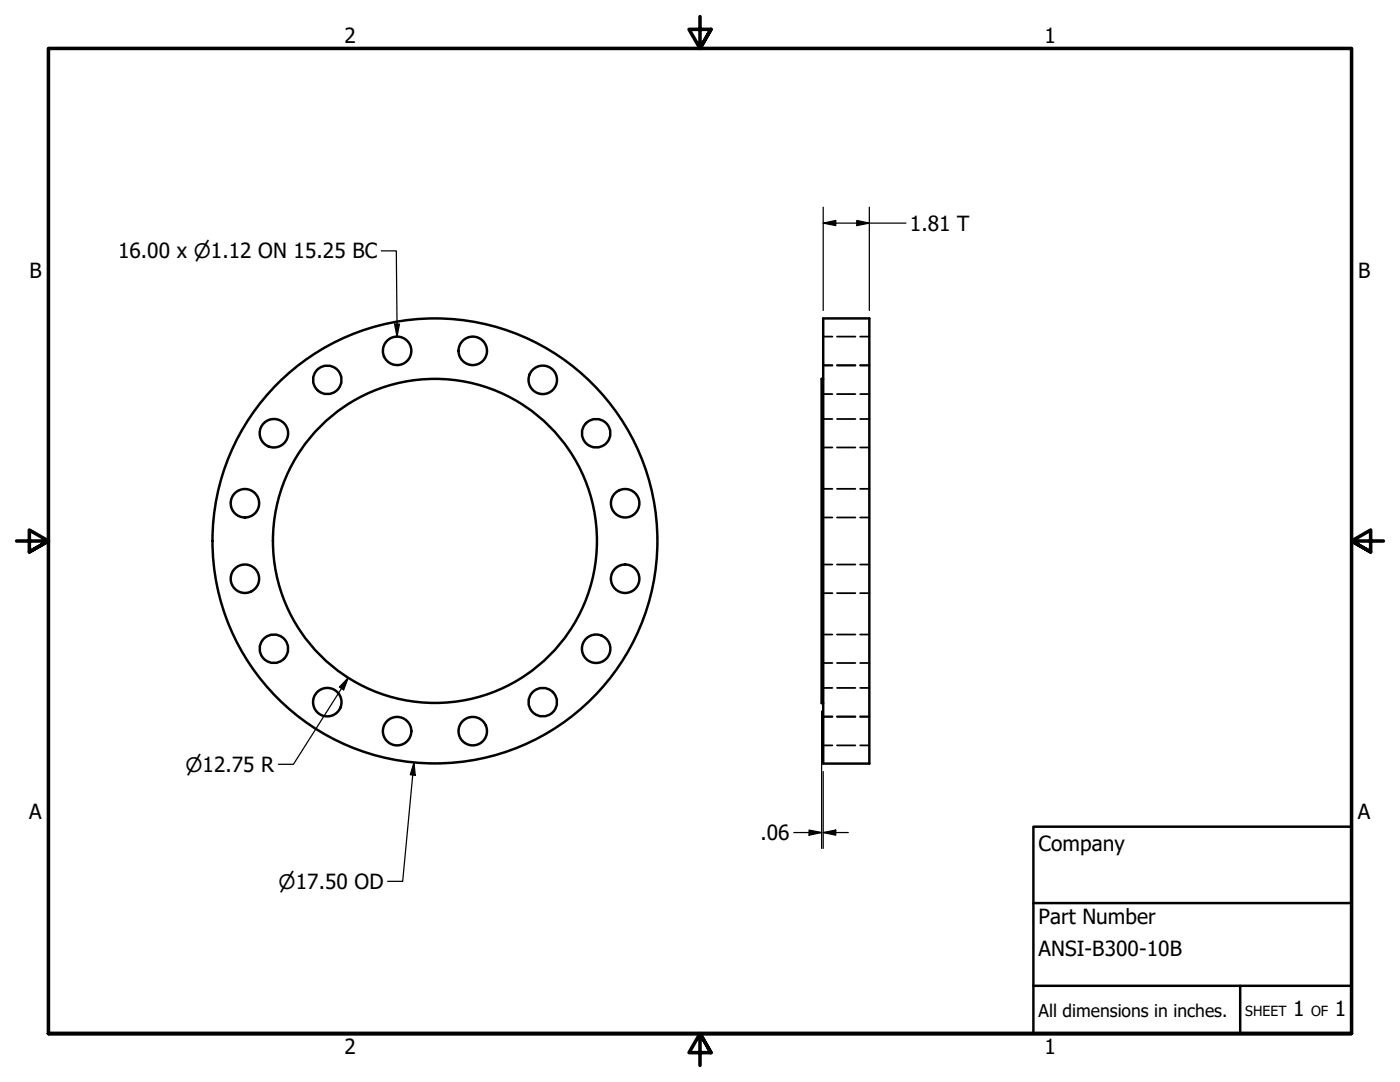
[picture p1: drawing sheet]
<svg xmlns="http://www.w3.org/2000/svg" width="279mm" height="216mm" viewBox="0 0 279 216" stroke-linecap="round" stroke-linejoin="round" font-family="sans-serif">
<!-- layer: Visible (ANSI) -->
<g fill="none" stroke="#000" stroke-width=".49">
<path d="M164.3 63.5h9.2v88.9h-9.2zM164.3 75.6h-.3v64.7h.3"/>
<circle cx="65.3" cy="75.8" r="2.84"/>
<circle cx="79.3" cy="70" r="2.84"/>
<circle cx="94.4" cy="70" r="2.84"/>
<circle cx="108.3" cy="75.8" r="2.84"/>
<circle cx="54.7" cy="86.4" r="2.84"/>
<circle cx="119" cy="86.4" r="2.84"/>
<circle cx="48.9" cy="115.5" r="2.84"/>
<circle cx="48.9" cy="100.4" r="2.84"/>
<circle cx="86.8" cy="107.9" r="32.3"/>
<circle cx="86.8" cy="107.9" r="44.4"/>
<circle cx="124.8" cy="115.5" r="2.84"/>
<circle cx="124.8" cy="100.4" r="2.84"/>
<circle cx="54.7" cy="129.5" r="2.84"/>
<circle cx="119" cy="129.5" r="2.84"/>
<circle cx="65.3" cy="140.1" r="2.84"/>
<circle cx="79.3" cy="145.9" r="2.84"/>
<circle cx="94.4" cy="145.9" r="2.84"/>
<circle cx="108.3" cy="140.1" r="2.84"/>
</g>
<!-- layer: Hidden (ANSI) -->
<g fill="none" stroke="#000" stroke-width=".35">
<path d="M164.3 78.6h1.8M164.3 73h1.8M164.3 72.8h1.8M164.3 67.2h1.8M167 78.6h3.7M167 73h3.7M167 72.8h3.7M167 67.2h3.7M171.7 78.6h1.8M171.7 73h1.8M171.7 72.8h1.8M171.7 67.2h1.8"/>
<path d="M164.3 89.3h1.8M164.3 83.6h1.8M164.3 97.5h1.8M167 89.3h3.7M167 83.6h3.7M167 97.5h3.7M171.7 89.3h1.8M171.7 83.6h1.8M171.7 97.5h1.8M164.3 103.3h1.8M164.3 118.4h1.8M164.3 112.6h1.8"/>
<path d="M167 103.3h3.7M167 118.4h3.7M167 112.6h3.7M171.7 103.3h1.8M171.7 118.4h1.8M171.7 112.6h1.8M164.3 132.3h1.8M164.3 126.6h1.8M164.3 137.3h1.8M167 132.3h3.7M167 126.6h3.7M167 137.3h3.7"/>
<path d="M171.7 132.3h1.8M171.7 126.6h1.8M171.7 137.3h1.8M164.3 142.9h1.8M164.3 148.7h1.8M164.3 143.1h1.8M167 142.9h3.7M167 148.7h3.7M167 143.1h3.7M171.7 142.9h1.8M171.7 148.7h1.8M171.7 143.1h1.8"/>
</g>
<!-- layer: Border (ANSI) -->
<path d="M139.7 3.3v6.4l-2.2-3.8h4.4l-2.2 3.8 2.2-3.8M3.3 107.9h6.4l-3.8-2.1v4.3l3.8-2.2-3.8 2.2M276.1 107.9h-6.4l3.8-2.1v4.3l-3.8-2.2 3.8 2.2M9.7 206.2v-196.5h260v196.5h-260h260M141.9 210l-2.2-3.8 2.2 3.8h-4.4l2.2-3.8v6.4" fill="none" stroke="#000" stroke-width=".71"/>
<!-- layer: Title (ANSI) -->
<path d="M206.2 165h63.5v41.2h-63.5zM206.2 196.7h63.5M206.2 180.2h63.5M247.5 196.7v9.5" fill="none" stroke="#000" stroke-width=".49"/>
<!-- layer: Dimension (ANSI) -->
<g fill="none" stroke="#000" stroke-width=".25">
<path d="M76.1 50.1h3l.1 17.1M164.3 44.5l2.5-.5v1zM164.3 44.5h16.5M164.3 41.3v20.6M171 44l2.5 .5-2.5 .5zM173.5 41.3v20.6M78.7 64.7h1l-.5 2.5zM69.5 135.3l-.9 2.4-.9-.6zM69.5 135.3l-10.9 17.2h-3M82.6 152.2l.3 2.5-1-.1zM82.6 152.2l-2.2 23.7h-3M164 141.9v27.4"/>
<path d="M164.3 154v15.3M158.4 166.1h5.6M161.5 165.6l2.5 .5-2.5 .6zM164.3 166.1l2.5-.5v1.1zM164.3 166.1h5"/>
</g>
<g fill="#000">
<path d="M164.3 44.5l2.5-.5v1z" fill-rule="evenodd"/>
<path d="M171 44l2.5 .5-2.5 .5z" fill-rule="evenodd"/>
<path d="M78.7 64.7h1l-.5 2.5z" fill-rule="evenodd"/>
<path d="M69.5 135.3l-.9 2.4-.9-.6z" fill-rule="evenodd"/>
<path d="M82.6 152.2l.3 2.5-1-.1z" fill-rule="evenodd"/>
<path d="M161.5 165.6l2.5 .5-2.5 .6z" fill-rule="evenodd"/>
<path d="M164.3 166.1l2.5-.5v1.1z" fill-rule="evenodd"/>
</g>
<g font-size="4.2">
<text x="68.7" y="8.6">2</text>
<text x="208.4" y="8.6">1</text>
<text x="181.6" y="46">1.81 T</text>
<text x="23.6" y="51.5">16.00 x ⌀1.12 ON 15.25 BC</text>
<text x="5.9" y="55.5">B</text>
<text x="271" y="55.5">B</text>
<text x="5.8" y="163.4">A</text>
<text x="151.8" y="167.7">.06</text>
<text x="271" y="163.4">A</text>
<text x="207.3" y="169.8">Company</text>
<text x="207.3" y="184.4">Part Number</text>
<text x="207.3" y="190.7">ANSI-B300-10B</text>
<text x="258.1" y="202.8">1</text>
<text x="266.4" y="202.8">1</text>
<text x="68.7" y="210.3">2</text>
<text x="208.4" y="210.3">1</text>
</g>
<g font-size="4">
<text x="37" y="154">⌀12.75 R</text>
<text x="55.6" y="177.3">⌀17.50 OD</text>
</g>
<text font-size="3.5" x="207.3" y="202.9">All dimensions in inches.</text>
<g font-size="2.8">
<text x="248.5" y="202.8">SHEET</text>
<text x="261.7" y="202.8">OF</text>
</g>
</svg>
